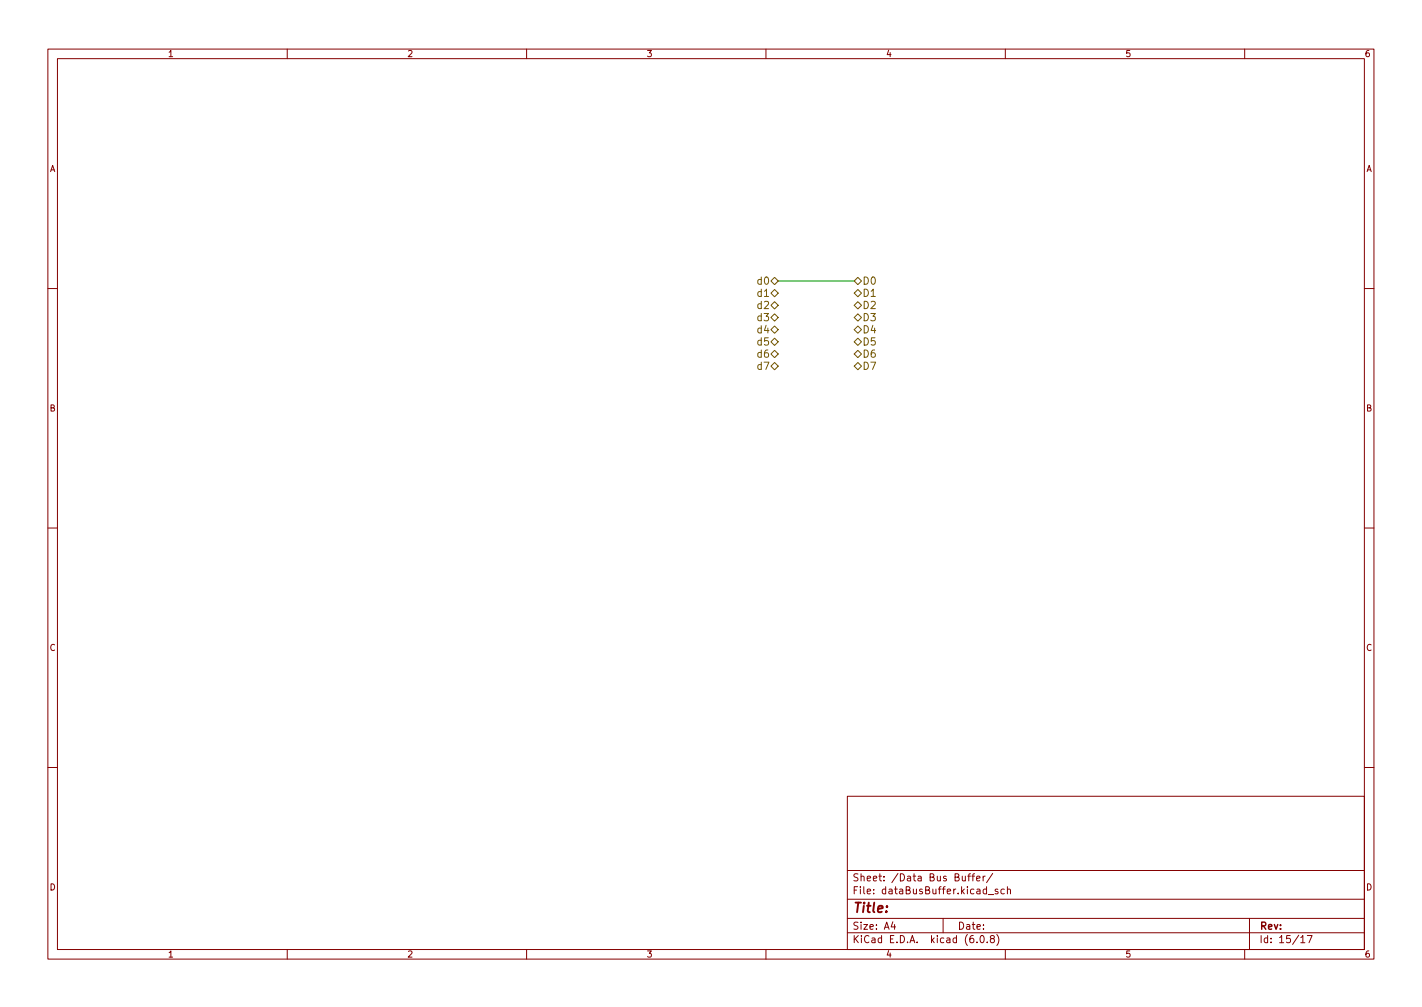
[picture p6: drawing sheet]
<svg xmlns="http://www.w3.org/2000/svg" width="297mm" height="210mm" viewBox="0 0 297 210" stroke-linecap="round" stroke-linejoin="round" font-family="sans-serif">
<g fill="none" stroke="#840000" stroke-width=".21">
<path d="M10 10.2h277v190.1h-277zM12 12.2h273v186.1h-273zM60 10.2v2M110 10.2v2M160 10.2v2M210 10.2v2M260 10.2v2M10 60.2h2M285 60.2h2M10 110.2h2M285 110.2h2M10 160.2h2"/>
<path d="M177 166.3h108v32h-108zM285 160.2h2M60 198.3v2M110 198.3v2M160 198.3v2M177 194.8h108M177 191.8h108M177 187.8h108M177 181.8h108M186.5 192.5l-.4 1h1M186.9 193v1M197 191.8v3"/>
<path d="M201 182.9l.1 1h.3l.2-.1M201.6 182.9v1M202.1 182.9h.6M202.7 182.4l-.3 .2v1.3M203 182.9h.6M203.6 182.4l-.4 .2v1.3M204 183.4l.7-.1-.1-.3-.4-.1-.2 .2 .1 .8h.5M204.1 196.7v.1M204.9 195.4l.2-.1a.8 .8 0 0 1 .5 .8 .8 .8 0 0 1-.5 .7 1 1 0 0 1-.2-1.4zM205.4 182.9v1M205.8 182.9l-.4 .3M206.2 196.7v.1"/>
<path d="M206.4 186.8h1.2M207.1 196l-.2-.3v-.2l.2-.2 .5 .1 .1 .2-.1 .2-.6 .2-.1 .3v.4l.2 .1h.5l.1-.3-.1-.4-.2-.1M207.4 182.4l-1.3 1.9M208.2 195.1a1.72 1.72 0 0 1 0 2.3M208.4 185.7l-.3-.1-.2 .2v.3l.5 .1v.4h-.5M209.8 185.7l-.4-.1-.3 .3 .1 .7h.6M210 198.3v2M210.4 185.8l.2-.2 .4 .1 .1 .9M210.4 185.1v1.5M260 198.3v2M261 191.8v6.5M271.7 195.8l.5-.5v1.5"/>
<path d="M271.7 196.8h.9M273.1 195.3h1l-.7 1.5"/>
</g>
<g fill="none" stroke="#725600" stroke-width=".21">
<path d="M161.8 57.9l.8 .8-.8 .7-.8-.7zM179.2 57.9l.8 .8-.8 .7-.8-.7zM161 71.4l.8-.8 .8 .8-.8 .7zM161 66.3l.8-.8 .8 .8-.8 .8zM161 68.8l.8-.7 .8 .7-.8 .8zM161.8 73.1l.8 .8-.8 .8-.8-.8zM161.8 75.7l.8 .7-.8 .8-.8-.8zM161.8 63l.8 .7-.8 .8-.8-.8zM161.8 60.4l.8 .8-.8 .8-.8-.8zM178.4 66.3l.8-.8 .8 .8-.8 .8zM178.4 68.8l.8-.7 .8 .7-.8 .8zM178.4 71.4l.8-.8 .8 .8-.8 .7z"/>
<path d="M179.2 60.4l.8 .8-.8 .8-.8-.8zM179.2 63l.8 .7-.8 .8-.8-.8zM179.2 73.1l.8 .8-.8 .8-.8-.8zM179.2 75.7l.8 .7-.8 .8-.8-.8z"/>
</g>
<path d="M162.6 58.7h15.8" fill="none" stroke="#009600" stroke-width=".21"/>
<text font-size="2.8" fill="#840000" x="178" y="190.6">Title:</text>
<g font-size="2.1" fill="#725600">
<text x="158.4" y="59.4">d0</text>
<text x="180.1" y="59.4">D0</text>
<text x="158.4" y="64.5">d2</text>
<text x="158.4" y="62">d1</text>
<text x="180.1" y="62">D1</text>
<text x="180.1" y="64.5">D2</text>
<text x="158.4" y="67.1">d3</text>
<text x="158.4" y="69.6">d4</text>
<text x="180.1" y="67.1">D3</text>
<text x="180.1" y="69.6">D4</text>
<text x="158.4" y="74.7">d6</text>
<text x="158.4" y="77.2">d7</text>
<text x="158.4" y="72.1">d5</text>
<text x="180.1" y="72.1">D5</text>
<text x="180.1" y="74.7">D6</text>
<text x="180.1" y="77.2">D7</text>
</g>
<g font-size="2.1" fill="#840000">
<text x="178" y="184">Sheet: /Data Bus Buffer/</text>
<text x="178" y="186.7">File: dataBusBuffer.kicad_sch</text>
<text x="178" y="196.9">KiCad E.D.A. kicad (6.0.8)</text>
<text x="178" y="194.1">Size: A4</text>
<text x="200" y="194.1">Date:</text>
<text x="263" y="194.1">Rev:</text>
<text x="263" y="196.9">Id: 15/17</text>
</g>
<g font-size="1.8" fill="#840000">
<text x="35" y="11.9">1</text>
<text x="85" y="11.9">2</text>
<text x="135" y="11.9">3</text>
<text x="185" y="11.9">4</text>
<text x="235" y="11.9">5</text>
<text x="285" y="11.9">6</text>
<text x="10.3" y="35.9">A</text>
<text x="285.3" y="35.9">A</text>
<text x="10.3" y="85.9">B</text>
<text x="285.3" y="85.9">B</text>
<text x="10.3" y="135.9">C</text>
<text x="285.3" y="135.9">C</text>
<text x="10.3" y="185.9">D</text>
<text x="285.3" y="185.9">D</text>
<text x="35" y="199.9">1</text>
<text x="85" y="199.9">2</text>
<text x="135" y="199.9">3</text>
<text x="185" y="199.9">4</text>
<text x="235" y="199.9">5</text>
<text x="285" y="199.9">6</text>
</g>
</svg>
